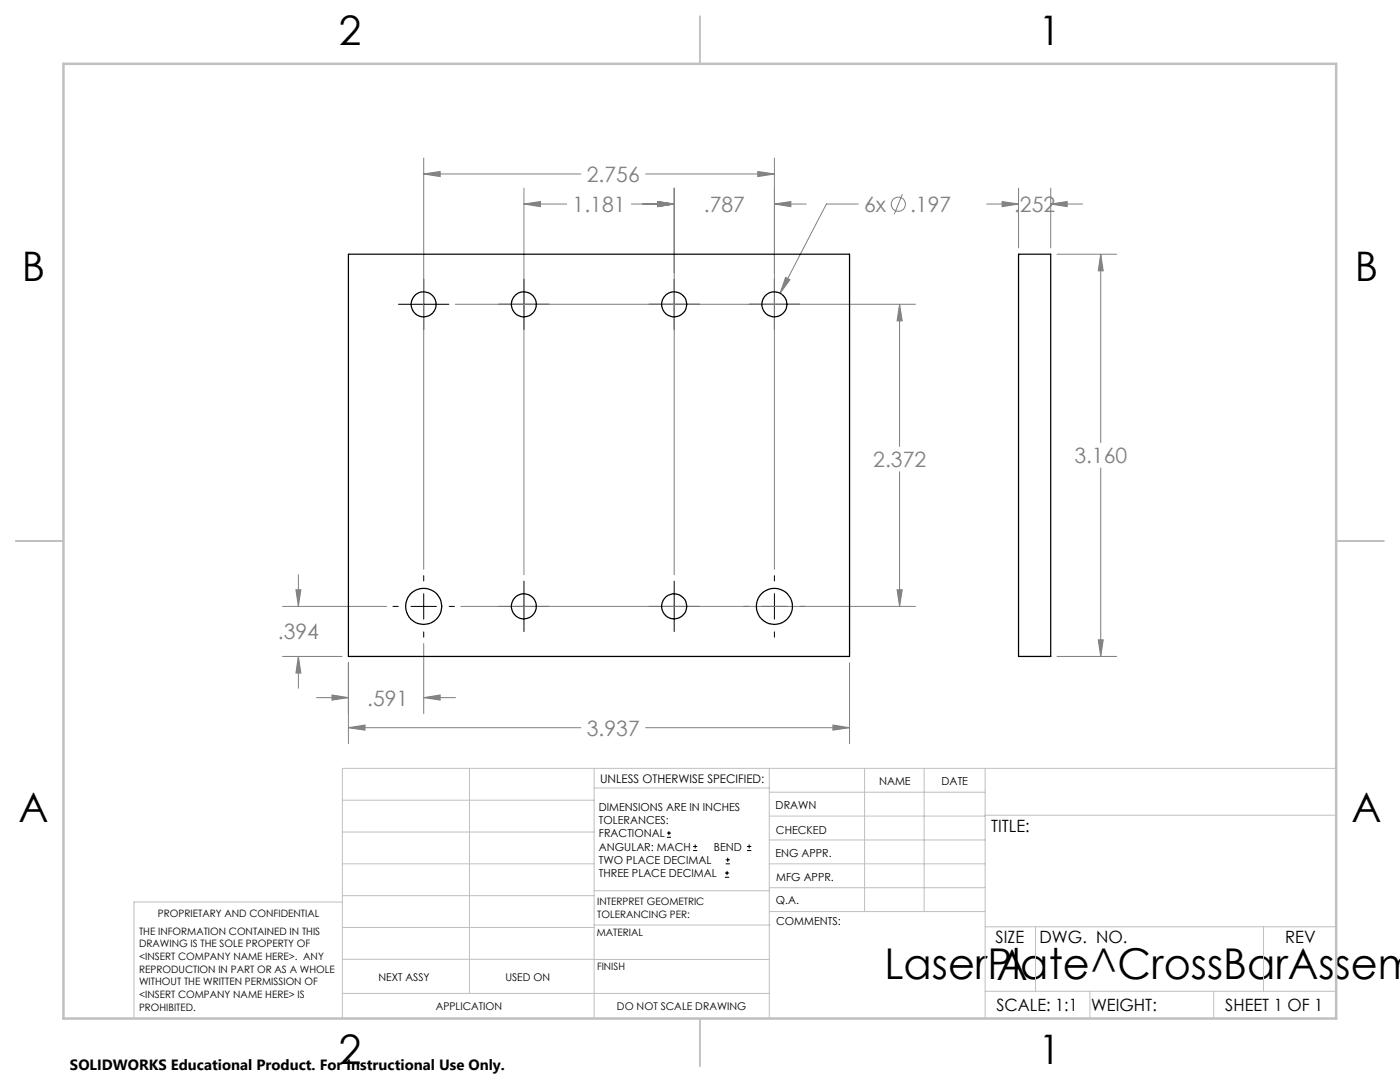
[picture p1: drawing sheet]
<svg xmlns="http://www.w3.org/2000/svg" width="279mm" height="216mm" viewBox="0 0 279 216" stroke-linecap="round" stroke-linejoin="round" font-family="sans-serif">
<g fill="none" stroke="#808080" stroke-width=".2">
<path d="M84.6 34.7l3.2-.5v1zM84.6 31.5v82.1M84.6 34.7h31.3M104.6 37.5v77.2M128.8 34.7h25.8M134.5 37.5v77.2M151.2 34.2l3.4 .5-3.4 .5zM154.6 31.5v82.1M180.1 38.7l-1.6 4.1M203.3 37.5v12M209.7 37.5v12M104.6 40.7l3.2-.5v1z"/>
<path d="M104.6 40.7h8.5M126 40.7h8.5M131.2 40.2l3.3 .5-3.3 .5zM154.6 40.7l3.2-.5v1zM154.6 40.7h6.3M156.8 55.4l.9 .4-2 2.7zM171.3 40.7h-6.4l-9.2 17.8M196.9 40.7h6.4M200 40.2l3.3 .5-3.3 .5zM209.7 40.7l3.3-.5v1zM209.7 40.7h6.3M211 50.7h11.8"/>
<path d="M219.7 50.7l.5 3.3h-1zM219.7 50.7v37.6M90.8 60.7h91.9M179.5 60.7l.6 3.3h-1.1zM179.5 60.7v28.4M179.5 94.1v26.9M219.7 93.4v37.6M59.1 117.7h.9l-.5 3.3zM59.5 114.7v6.3M179 117.7h1.1l-.6 3.3zM56.4 121h20.8M56.4 131h11.9"/>
<path d="M59.5 131l.5 3.3h-.9zM59.5 131v6.3M63.2 139.2h6.3M66.3 138.7l3.2 .5-3.2 .5zM69.5 132.3v16.1M84.6 139.2l3.2-.5v1zM84.6 128.4v14M84.6 139.2h6.3M92 121h90.7M169.5 132.3v16.1M211 131h11.8M219.2 127.7h1l-.5 3.3z"/>
<path d="M69.5 145.2l3.3-.5v1zM69.5 145.2h46.4M128.8 145.2h40.7M166.2 144.7l3.3 .5-3.3 .5z"/>
<circle cx="179.3" cy="40.8" r="1.41"/>
</g>
<g fill="none" stroke="#000" stroke-width=".2">
<path d="M84.6 55.7v10.1M104.6 55.7v10.1M134.5 55.7v10.1M154.6 55.7v10.1M79.5 60.7h10.1M99.5 60.7h10.1M129.5 60.7h10.1M149.5 60.7h10.1M84.6 114.9v1M84.6 118.5v5M104.6 116v10M134.5 116v10"/>
<path d="M154.6 114.9v1M154.6 118.5v5M78.4 121h1.1M82 121h5.1M84.6 126.1v1M89.6 121h1.1M99.5 121h10.1M129.5 121h10.1M148.4 121h1.1M152 121h5.1M154.6 126.1v1M159.6 121h1.1"/>
<path d="M133.1 167.1h.8M133.1 166.2h.8M133.5 165.8v.9M138.3 169.7h.8M138.3 168.9h.8M138.7 168.5v.8M144.7 175h.8M144.7 174.2h.8M144.8 172.4h.9M144.8 171.6h.9M145.1 173.8v.8M145.2 171.1v.9"/>
<path d="M149.1 169.7h.8M149.1 168.9h.8M149.5 168.5v.8"/>
</g>
<g fill="none" stroke="#c0c0c0" stroke-width=".2">
<path d="M68.3 159.7h50.3M93.7 153.3v44.9M118.6 153.3v49.9M118.6 157.2h34.9M153.5 153.3v49.9M153.5 158.1h43.1M172.5 153.3v28.6M184.4 153.3v28.6M196.6 153.3v49.9M266.7 153.3h-198.4v49.9M68.3 178.7h50.3M68.3 172.4h50.3"/>
<path d="M68.3 166h50.3M68.3 180h-41.6v23.2M118.6 177.7h35M153.5 167.6h43.1M153.5 162.8h43.1M153.5 172.4h43.1M153.5 177.1h43.1M196.6 162.7h70.1M68.3 198.2h85.2M68.3 191.4l85.2 .1M68.3 185.1h50.3M118.6 184.6h35"/>
<path d="M153.6 181.9h43M196.6 197.8h70.1M196.6 184.9h70.1M206.7 184.9v12.9M217.5 197.8v5.4M242.2 197.8v5.4M252.2 184.9v12.9"/>
</g>
<path d="M139.7 3.2v9.5M3.1 107.9h9.6M266.7 107.9h9.5M139.7 203.2v9.6" fill="none" stroke="#c0c0c0" stroke-width=".25"/>
<path d="M12.7 12.7h254v190.5h-254z" fill="none" stroke="#c0c0c0" stroke-width=".5"/>
<path d="M179 117.7h1.1l-.6 3.3zM179.5 60.7l.6 3.3h-1.1zM84.6 34.7l3.2-.5v1zM151.2 34.2l3.4 .5-3.4 .5zM104.6 40.7l3.2-.5v1zM131.2 40.2l3.3 .5-3.3 .5zM131.2 40.2l3.3 .5-3.3 .5zM154.6 40.7l3.2-.5v1zM156.8 55.4l-1.1 3.1 2-2.7zM69.5 145.2l3.3-.5v1zM166.2 144.7l3.3 .5-3.3 .5zM66.3 138.7l3.2 .5-3.2 .5zM84.6 139.2l3.2-.5v1zM59.5 131l.5 3.3h-.9zM59.1 117.7h.9l-.5 3.3zM219.2 127.7h1l-.5 3.3zM219.7 50.7l.5 3.3h-1zM200 40.2l3.3 .5-3.3 .5zM209.7 40.7l3.3-.5v1z" fill="#808080"/>
<g fill="none" stroke="#000" stroke-width=".25">
<path d="M69.5 50.7h100v80.3h-100zM203.3 50.7h6.4v80.3h-6.4z"/>
<circle cx="84.5" cy="60.7" r="2.5"/>
<circle cx="104.5" cy="60.7" r="2.5"/>
<circle cx="134.5" cy="60.7" r="2.51"/>
<circle cx="154.5" cy="60.7" r="2.51"/>
<circle cx="84.6" cy="121" r="3.6"/>
<circle cx="104.5" cy="121" r="2.5"/>
<circle cx="134.5" cy="121" r="2.51"/>
<circle cx="154.6" cy="121" r="3.6"/>
</g>
<g font-size="8.5">
<text x="176.5" y="195.4">LaserPlate^CrossBarAssem</text>
<text x="198.9" y="195.5">A</text>
</g>
<g font-size="8.1">
<text x="67.6" y="8.9">2</text>
<text x="207.3" y="8.9">1</text>
<text x="4.4" y="56.1">B</text>
<text x="270.4" y="56.1">B</text>
<text x="3.7" y="164.1">A</text>
<text x="269.7" y="164.1">A</text>
<text x="67.6" y="212.4">2</text>
<text x="207.3" y="212.4">1</text>
</g>
<g font-size="4.2" fill="#808080">
<text x="117.1" y="36.3">2.756</text>
<text x="114.3" y="42.3">1.181</text>
<text x="140.5" y="42.3">.787</text>
<text x="172.5" y="42.3">6x</text>
<text x="181.6" y="42.3">.197</text>
<text x="202.4" y="42.3">.252</text>
<text x="174.3" y="93.2">2.372</text>
<text x="214.4" y="92.4">3.160</text>
<text x="55.5" y="127.6">.394</text>
<text x="73.3" y="140.8">.591</text>
<text x="117.1" y="146.8">3.937</text>
</g>
<g font-size="3.4">
<text x="197.8" y="166">TITLE:</text>
<text x="198.7" y="188.1">SIZE</text>
<text x="207.5" y="188.1">DWG. NO.</text>
<text x="256.5" y="188.2">REV</text>
<text x="198.8" y="201.7">SCALE: 1:1</text>
<text x="217.7" y="201.8">WEIGHT:</text>
<text x="244.5" y="201.7">SHEET 1 OF 1</text>
</g>
<text font-size="3" x="14" y="213.5">SOLIDWORKS Educational Product. For Instructional Use Only.</text>
<text font-size="2.4" x="119.8" y="156.2">UNLESS OTHERWISE SPECIFIED:</text>
<g font-size="2.2">
<text x="119.5" y="161.8">DIMENSIONS ARE IN INCHES</text>
<text x="154.8" y="161.4">DRAWN</text>
<text x="175.4" y="156.6">NAME</text>
<text x="187.9" y="156.7">DATE</text>
<text x="119.5" y="164.4">TOLERANCES:</text>
<text x="119.5" y="167.1">FRACTIONAL</text>
<text x="154.9" y="166.3">CHECKED</text>
<text x="119.5" y="169.7">ANGULAR: MACH</text>
<text x="119.5" y="172.4">TWO PLACE DECIMAL</text>
<text x="142.5" y="169.7">BEND</text>
<text x="154.8" y="171">ENG APPR.</text>
<text x="119.5" y="175">THREE PLACE DECIMAL</text>
<text x="154.9" y="175.7">MFG APPR.</text>
<text x="154.9" y="180.4">Q.A.</text>
<text x="154.9" y="184.6">COMMENTS:</text>
</g>
<g font-size="2.1">
<text x="75.5" y="195.7">NEXT ASSY</text>
<text x="100.9" y="195.7">USED ON</text>
<text x="86.9" y="201.5">APPLICATION</text>
<text x="123.1" y="201.6">DO NOT SCALE DRAWING</text>
</g>
<g font-size="2">
<text x="31.5" y="182.9">PROPRIETARY AND CONFIDENTIAL</text>
<text x="119.2" y="180.6">INTERPRET GEOMETRIC</text>
<text x="119.2" y="183.1">TOLERANCING PER:</text>
<text x="27.8" y="186.5">THE INFORMATION CONTAINED IN THIS</text>
<text x="27.8" y="189">DRAWING IS THE SOLE PROPERTY OF</text>
<text x="27.8" y="191.6">&lt;INSERT COMPANY NAME HERE&gt;. ANY</text>
<text x="119.1" y="186.7">MATERIAL</text>
<text x="27.8" y="194.1">REPRODUCTION IN PART OR AS A WHOLE</text>
<text x="27.8" y="196.6">WITHOUT THE WRITTEN PERMISSION OF</text>
<text x="119.1" y="193.5">FINISH</text>
<text x="27.8" y="199.1">&lt;INSERT COMPANY NAME HERE&gt; IS</text>
<text x="27.8" y="201.7">PROHIBITED.</text>
</g>
</svg>
